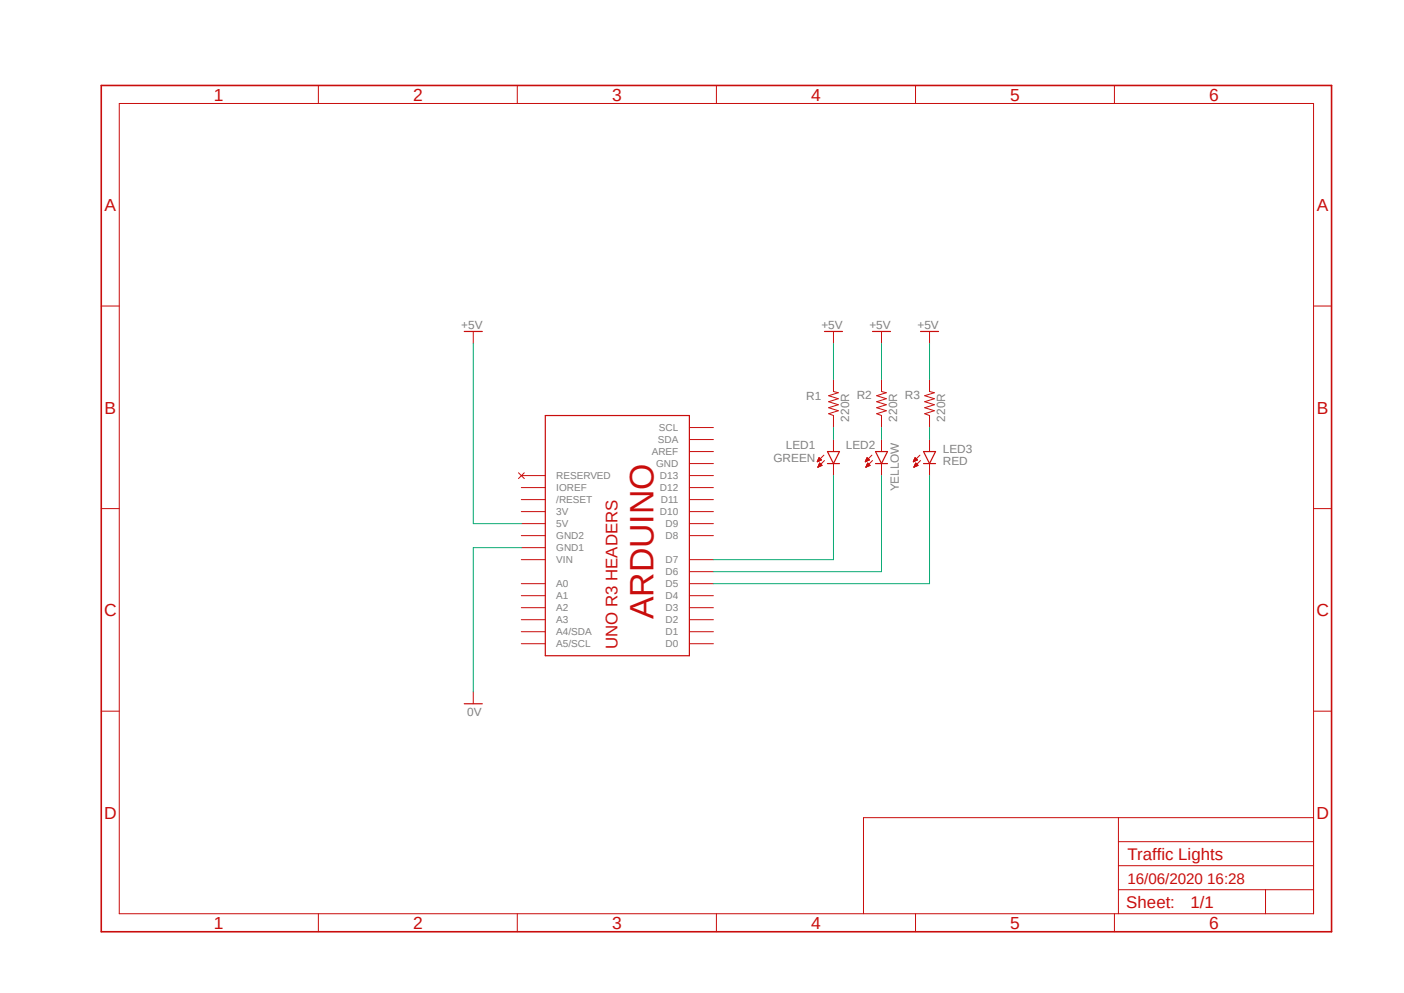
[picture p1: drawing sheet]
<svg xmlns="http://www.w3.org/2000/svg" width="297mm" height="210mm" viewBox="0 0 297 210" stroke-linecap="round" stroke-linejoin="round" font-family="sans-serif">
<path d="M20.9 17.7l261.2 179.9M282.1 17.7l-261.2 179.9" fill="none" stroke="#fff" stroke-width=".21"/>
<g fill="none" stroke="#c90d0c" stroke-width=".21">
<path d="M67.4 18.1v3.8M109.4 18.1v3.8M151.6 18.1v3.8M193.7 18.1v3.8M235.8 18.1v3.8M25.2 21.9h252.7v171.4h-252.7zM21.4 64.7h3.8M100.1 70.1v2.5M176.3 70.1v2.5M186.5 70.1v2.5M196.6 70.1v2.5M277.9 64.7h3.8"/>
<path d="M109.7 100l1.2 1.2M110.9 100l-1.2 1.2M145.8 95.5h5.1M145.8 98h5.1M145.8 90.4h5.1M145.8 93h5.1M172.9 97.7h.1M172.9 97.6h.2M173 97.5h.4M173 97.4h.5M173 98.8h.1M173.1 97.3h.6"/>
<path d="M173.1 97.2h.6M173.1 98.7h.1M173.1 97.1h.5M173.1 98.6h.3M173.1 97h.4M173.1 98.6h.6M173.1 98.5h.8M173.2 96.9h.2M173.2 98.4h.6M173.2 96.9h.1M173.2 98.3h.5M173.3 96.8l.5 .5-.9 .4z"/>
<path d="M173.3 98.2h.4M173.3 98.1h.3M173.4 98h.1M173.4 97.9l.5 .5-.9 .4zM174.3 96.3l-1.4 1.4M174.4 97.4l-1.4 1.4M176.3 80.3v2.5l1 .3-2 .6 2 .6-2 .7 2 .6-2 .6 2 .7-2 .6 1 .4v2.5M176.3 93v2.5M176.3 98v2.6M183 97.7h.1M183.1 97.6h.2M183.1 97.5h.4"/>
<path d="M183.2 97.4h.5M183.2 97.3h.7M183.2 98.8h.1M183.2 97.2h.7M183.2 98.7h.2M183.3 97.1h.5M183.3 98.6h.3M183.3 98.6h.5M183.3 97h.4M183.3 98.5h.7M183.3 96.9h.3M183.3 98.4h.7"/>
<path d="M183.4 96.9h.1M183.4 98.3h.5M183.4 98.2h.4M183.4 96.8l.5 .5-.9 .4zM183.5 98.1h.2M183.5 98h.1M183.6 97.9l.5 .5-.9 .4zM184.4 96.3l-1.4 1.4M184.6 97.4l-1.4 1.4M186.5 80.3v2.5l1 .3-2 .6 2 .6-2 .7 2 .6-2 .6 2 .7-2 .6 1 .4v2.5M186.5 93v2.5M186.5 98v2.6"/>
<path d="M193.2 97.7h.1M193.3 97.6h.1M193.3 97.5h.3M193.3 97.4h.5M193.3 97.3h.8M193.3 98.8h.1M193.4 97.2h.6M193.4 98.7h.1M193.4 98.6h.4M193.4 97.1h.5M193.4 98.6h.6M193.5 97h.3"/>
<path d="M193.5 98.5h.6M193.5 96.9h.2M193.5 98.4h.6M193.5 96.9h.1M193.5 98.3h.6M193.6 98.2h.4M193.6 96.8l.5 .5-.9 .4zM193.6 98.1h.3M193.7 98h.1M193.7 97.9l.5 .5-.9 .4zM194.6 96.3l-1.4 1.4M194.7 97.4l-1.4 1.4"/>
<path d="M196.6 80.3v2.5l1.1 .3-2.1 .6 2.1 .6-2.1 .7 2.1 .6-2.1 .6 2.1 .7-2.1 .6 1 .4v2.5M196.6 93v2.5M196.6 98v2.6M21.4 107.6h3.8M110.3 105.7h5.1M110.3 108.2h5.1M110.3 110.7h5.1M110.3 118.4h5.1M110.3 113.3h5.1M110.3 103.1h5.1M110.3 100.6h5.1M110.3 115.8h5.1"/>
<path d="M145.8 105.7h5.1M145.8 108.2h5.1M145.8 110.7h5.1M145.8 118.4h5.1M145.8 113.3h5.1M145.8 103.1h5.1M145.8 100.6h5.1M277.9 107.6h3.8M110.3 123.4h5.1M110.3 126h5.1M110.3 128.5h5.1M110.3 131.1h5.1"/>
<path d="M110.3 133.6h5.1M110.3 136.1h5.1M145.8 123.4h5.1M145.8 126h5.1M145.8 128.5h5.1M145.8 131.1h5.1M145.8 133.6h5.1M145.8 136.1h5.1M145.8 120.9h5.1M21.4 150.4h3.8M100.1 146.3v2.5M277.9 150.4h3.8"/>
<path d="M236.6 172.9v20.4M236.6 178h41.3M277.9 172.9h-95.2v20.4M67.4 193.3v3.8M109.4 193.3v3.8M151.6 193.3v3.8M193.7 193.3v3.8M235.8 193.3v3.8M236.6 188.2h41.3M236.6 183.1h41.3M267.7 188.2v5.1"/>
</g>
<path d="M21.4 18.1h260.3v179h-260.3z" fill="none" stroke="#c90d0c" stroke-width=".34"/>
<path d="M98.2 70.1h3.8M174.4 70.1h3.8M184.6 70.1h3.8M194.7 70.1h3.8M115.4 87.9h30.4v50.8h-30.4zM175 95.5h2.6l-1.3 2.5zM175 98h2.6M185.2 98h2.5M185.2 95.5h2.5l-1.2 2.5zM195.4 98h2.5M195.4 95.5h2.5l-1.3 2.5zM98.2 148.8h3.8" fill="none" stroke="#c90d0c" stroke-width=".25"/>
<path d="M100.1 72.6v38.1h10.2M176.3 72.6v7.7M186.5 72.6v7.7M196.6 72.6v7.7M176.3 90.4v2.6M186.5 90.4v2.6M196.6 90.4v2.6M110.3 115.8h-10.2v30.5M176.3 100.6v17.8h-25.4M186.5 100.6v20.3h-35.6M196.6 100.6v22.8h-45.7" fill="none" stroke="#0dab76" stroke-width=".21"/>
<text font-size="7.2" fill="#c90d0c" x="138.2" y="131" transform="rotate(-90 138.2 131)">ARDUINO</text>
<g font-size="3.7" fill="#c90d0c">
<text x="45.3" y="21.3">1</text>
<text x="87.4" y="21.3">2</text>
<text x="129.5" y="21.3">3</text>
<text x="171.6" y="21.3">4</text>
<text x="213.7" y="21.3">5</text>
<text x="255.8" y="21.3">6</text>
<text x="22.1" y="44.6">A</text>
<text x="278.6" y="44.6">A</text>
<text x="22.1" y="87.5">B</text>
<text x="278.6" y="87.5">B</text>
<text x="22" y="130.3">C</text>
<text x="278.5" y="130.3">C</text>
<text x="22" y="173.1">D</text>
<text x="278.5" y="173.1">D</text>
<text x="45.3" y="196.5">1</text>
<text x="87.4" y="196.5">2</text>
<text x="129.5" y="196.5">3</text>
<text x="171.6" y="196.5">4</text>
<text x="213.7" y="196.5">5</text>
<text x="255.8" y="196.5">6</text>
</g>
<g font-size="3.6" fill="#c90d0c">
<text x="130.6" y="137.3" transform="rotate(-90 130.6 137.3)">UNO R3 HEADERS</text>
<text x="238.5" y="181.8">Traffic Lights</text>
<text x="251.8" y="192">1/1</text>
<text x="238.3" y="192.1">Sheet:</text>
</g>
<text font-size="3.2" fill="#c90d0c" x="238.5" y="186.9">16/06/2020 16:28</text>
<g font-size="2.5" fill="#808080">
<text x="97.6" y="69.5">+5V</text>
<text x="173.8" y="69.5">+5V</text>
<text x="183.9" y="69.5">+5V</text>
<text x="194.1" y="69.5">+5V</text>
<text x="170.6" y="84.6">R1</text>
<text x="179.6" y="89.2" transform="rotate(-90 179.6 89.2)">220R</text>
<text x="181.2" y="84.3">R2</text>
<text x="189.8" y="89.2" transform="rotate(-90 189.8 89.2)">220R</text>
<text x="191.4" y="84.3">R3</text>
<text x="199.9" y="89.2" transform="rotate(-90 199.9 89.2)">220R</text>
<text x="166.2" y="95">LED1</text>
<text x="178.9" y="95">LED2</text>
<text x="199.4" y="95.8">LED3</text>
<text x="163.6" y="97.7">GREEN</text>
<text x="199.4" y="98.4">RED</text>
<text x="190.2" y="103.9" transform="rotate(-90 190.2 103.9)">YELLOW</text>
<text x="98.8" y="151.4">0V</text>
</g>
<g font-size="2.1" fill="#808080">
<text x="139.2" y="93.7">SDA</text>
<text x="139.4" y="91.2">SCL</text>
<text x="117.7" y="101.3">RESERVED</text>
<text x="137.9" y="96.3">AREF</text>
<text x="138.8" y="98.8">GND</text>
<text x="139.6" y="101.3">D13</text>
<text x="117.7" y="106.4">/RESET</text>
<text x="117.7" y="103.9">IOREF</text>
<text x="139.6" y="103.9">D12</text>
<text x="139.8" y="106.4">D11</text>
<text x="117.7" y="109">3V</text>
<text x="117.7" y="111.5">5V</text>
<text x="139.6" y="109">D10</text>
<text x="140.8" y="111.5">D9</text>
<text x="117.7" y="116.6">GND1</text>
<text x="117.7" y="114">GND2</text>
<text x="117.7" y="119.1">VIN</text>
<text x="140.8" y="119.1">D7</text>
<text x="140.8" y="114">D8</text>
<text x="117.7" y="124.2">A0</text>
<text x="140.8" y="124.2">D5</text>
<text x="140.8" y="121.7">D6</text>
<text x="117.7" y="126.7">A1</text>
<text x="117.7" y="129.3">A2</text>
<text x="117.7" y="131.8">A3</text>
<text x="140.8" y="131.8">D2</text>
<text x="140.8" y="129.3">D3</text>
<text x="140.8" y="126.7">D4</text>
<text x="117.7" y="134.4">A4/SDA</text>
<text x="117.7" y="136.9">A5/SCL</text>
<text x="140.8" y="136.9">D0</text>
<text x="140.8" y="134.4">D1</text>
</g>
</svg>
